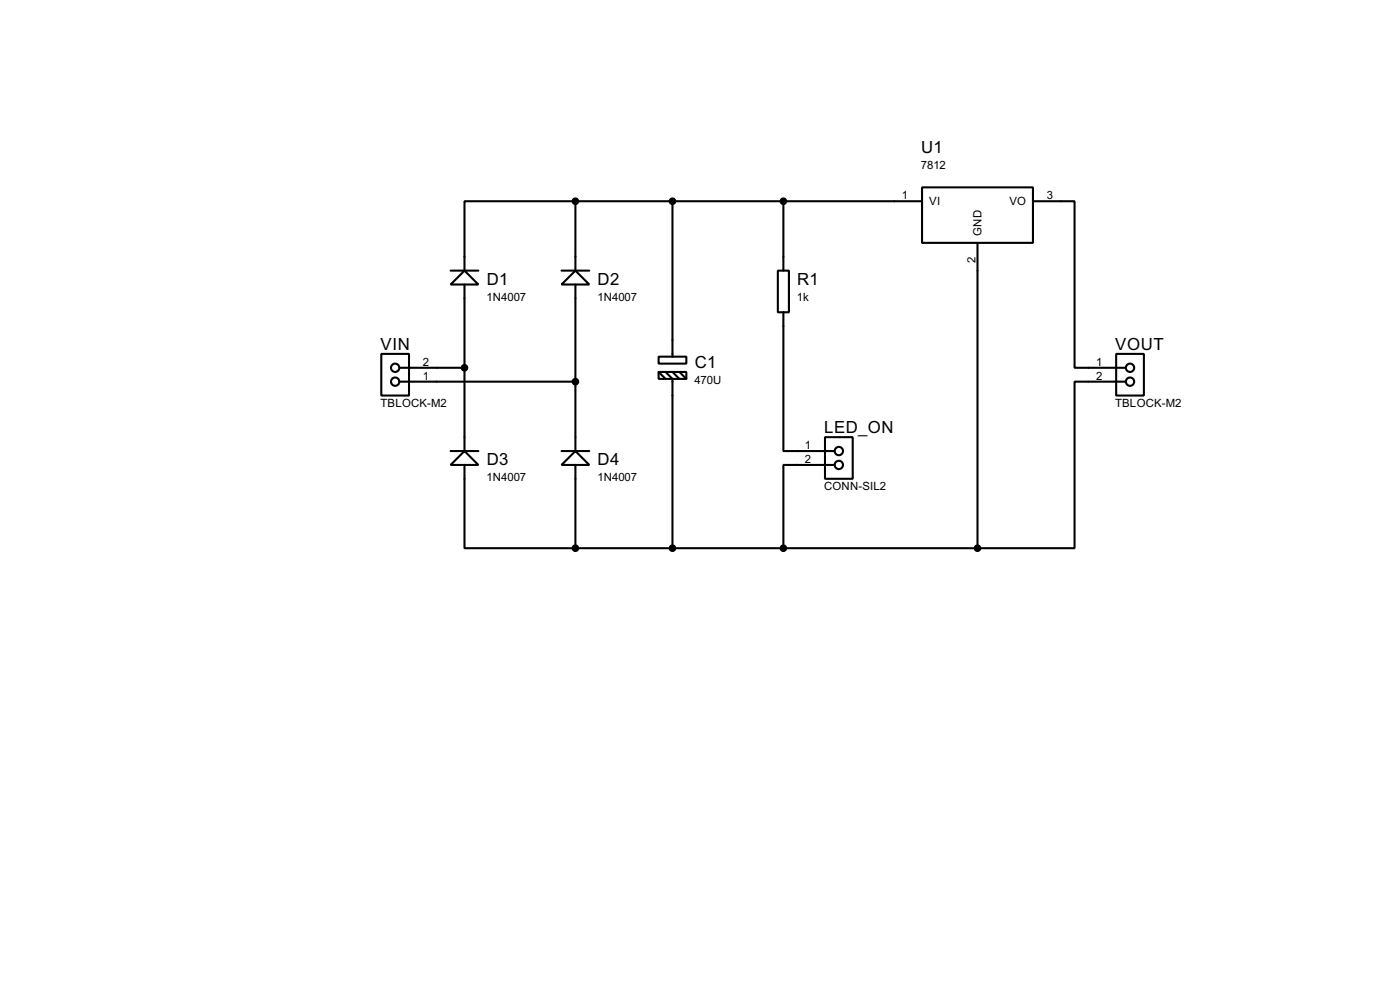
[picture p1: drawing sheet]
<svg xmlns="http://www.w3.org/2000/svg" width="256mm" height="180mm" viewBox="0 0 256 180" stroke-linecap="round" stroke-linejoin="round" font-family="sans-serif">
<g fill="none" stroke="#000" stroke-width=".38">
<path d="M105.4 36.8h-20.3v12.7M105.4 36.8v12.7M105.4 36.8h63.5M123.2 36.8v28.5M143.5 36.8v12.7M168.9 34.3h20.3v10.1h-20.3zM189.2 36.8h7.6v30.5h9.4M82.5 49.5h5.1M85.1 49.5l2.5 2.6h-5.1zM85.1 52.1v30.4M102.9 49.5h5M105.4 49.5l2.5 2.6h-5z"/>
<path d="M105.4 52.1v30.4M142.5 49.5h2v7.6h-2zM143.5 57.1v25.4h9.4M179.1 44.4v55.9M69.8 64.8h5.1v7.6h-5.1zM73.2 67.3h11.9M73.2 69.8h32.2M120.6 65.3h5.1v1.2h-5.1zM120.6 68.1h5.1v1.2h-5.1zM120.6 68.1l1.3 1.2M121.9 68.1l1.3 1.2v31M123.2 68.1l1.3 1.2"/>
<path d="M124.5 68.1l1.2 1.2M204.5 64.8h5v7.6h-5zM206.2 69.8h-9.4v30.5h-17.7M82.5 82.5h5.1M85.1 82.5l2.5 2.6h-5.1zM85.1 85.1v15.2h20.3M102.9 82.5h5M105.4 82.5l2.5 2.6h-5zM105.4 85.1v15.2M151.1 80h5.1v7.6h-5.1zM152.9 85.1h-9.4v15.2M105.4 100.3h73.7"/>
<circle cx="72.4" cy="69.9" r=".76"/>
<circle cx="72.4" cy="67.3" r=".76"/>
<circle cx="207" cy="69.9" r=".76"/>
<circle cx="207" cy="67.3" r=".76"/>
<circle cx="153.7" cy="82.6" r=".76"/>
<circle cx="153.7" cy="85.1" r=".76"/>
</g>
<g fill="#000" stroke="#000" stroke-width=".38">
<circle cx="105.4" cy="36.8" r=".51"/>
<circle cx="123.2" cy="36.8" r=".51"/>
<circle cx="143.5" cy="36.8" r=".51"/>
<circle cx="85.1" cy="67.3" r=".51"/>
<circle cx="105.4" cy="69.8" r=".51"/>
<circle cx="105.4" cy="100.3" r=".51"/>
<circle cx="123.2" cy="100.3" r=".51"/>
<circle cx="143.5" cy="100.3" r=".51"/>
<circle cx="179.1" cy="100.3" r=".51"/>
</g>
<g font-size="3.4">
<text x="168.8" y="28">U1</text>
<text x="89.2" y="52.1">D1</text>
<text x="109.5" y="52.1">D2</text>
<text x="146" y="52.1">R1</text>
<text x="69.7" y="64">VIN</text>
<text x="204.3" y="64">VOUT</text>
<text x="127.3" y="67.4">C1</text>
<text x="151" y="79.2">LED_ON</text>
<text x="89.2" y="85.1">D3</text>
<text x="109.5" y="85.1">D4</text>
</g>
<g font-size="2.3">
<text x="168.7" y="30.9">7812</text>
<text x="165.2" y="36.4">1</text>
<text x="170.2" y="37.5">VI</text>
<text x="184.9" y="37.5">VO</text>
<text x="191.8" y="36.4">3</text>
<text x="179.8" y="43.1" transform="rotate(-90 179.8 43.1)">GND</text>
<text x="178.7" y="48.1" transform="rotate(-90 178.7 48.1)">2</text>
<text x="89.1" y="55.1">1N4007</text>
<text x="109.4" y="55.1">1N4007</text>
<text x="146" y="55.1">1k</text>
<text x="77.5" y="69.5">1</text>
<text x="77.5" y="66.9">2</text>
<text x="127.2" y="70.3">470U</text>
<text x="200.8" y="66.9">1</text>
<text x="200.8" y="69.5">2</text>
<text x="69.7" y="74.5">TBLOCK-M2</text>
<text x="204.3" y="74.5">TBLOCK-M2</text>
<text x="147.4" y="82.2">1</text>
<text x="89.1" y="88.1">1N4007</text>
<text x="109.4" y="88.1">1N4007</text>
<text x="147.4" y="84.7">2</text>
<text x="151" y="89.7">CONN-SIL2</text>
</g>
</svg>
